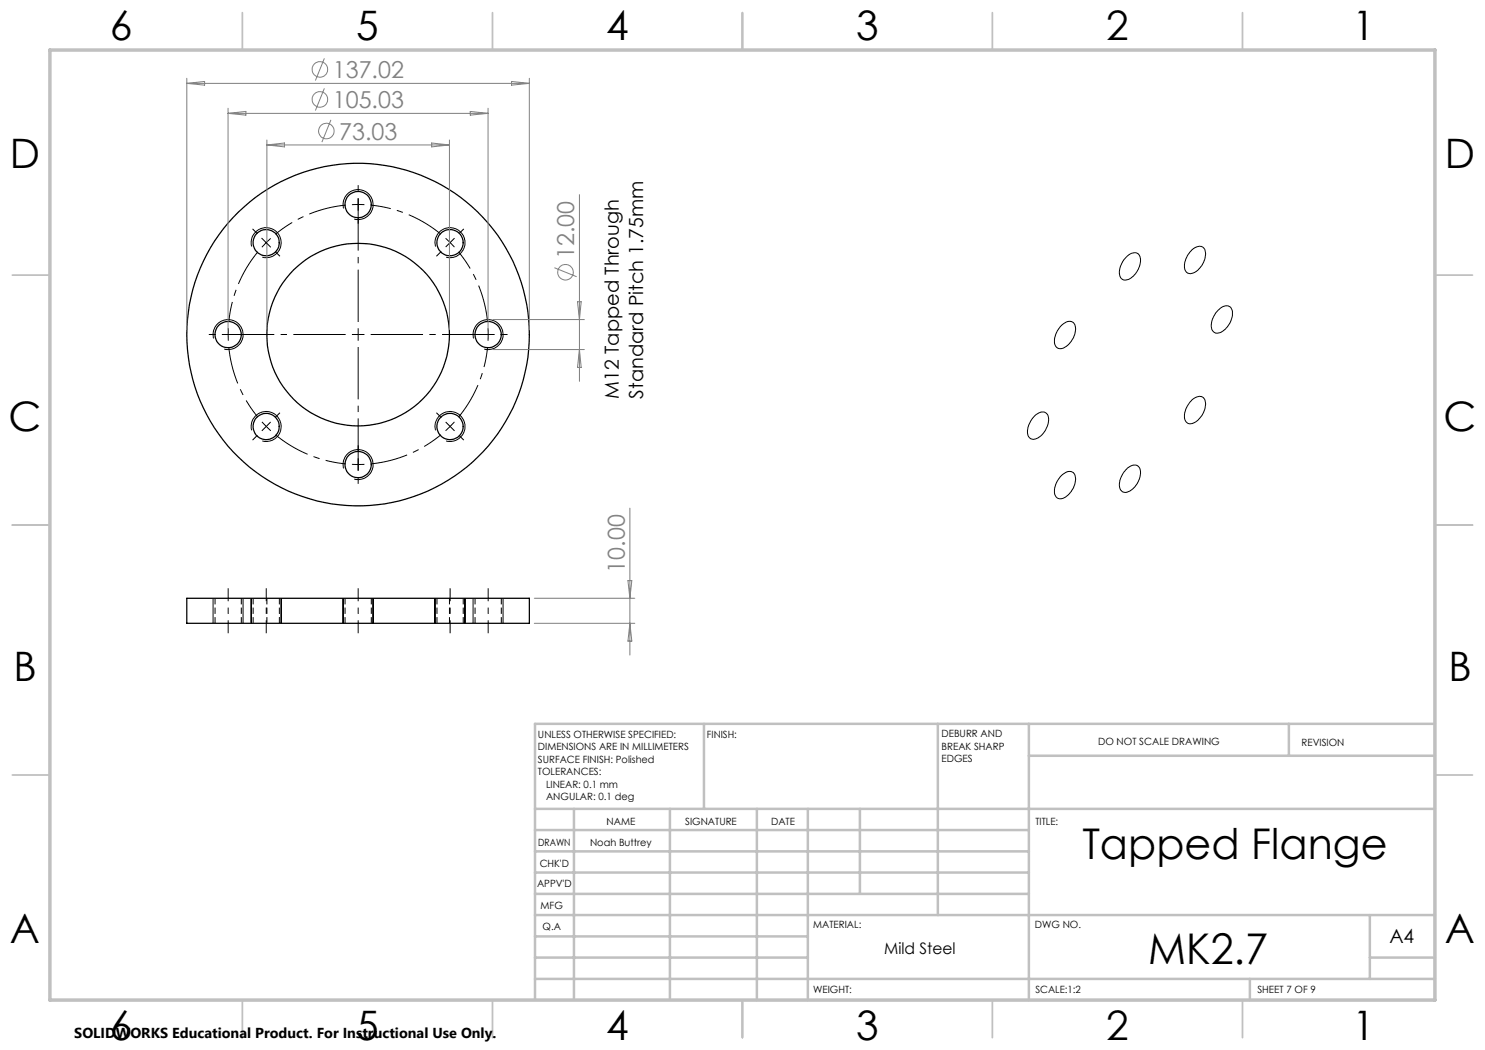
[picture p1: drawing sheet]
<svg xmlns="http://www.w3.org/2000/svg" width="297mm" height="210mm" viewBox="0 0 297 210" stroke-linecap="round" stroke-linejoin="round" font-family="sans-serif">
<g fill="none" stroke="#000" stroke-width=".25">
<path d="M37.4 119.7h68.5v5h-68.5z"/>
<circle cx="53.2" cy="48.5" r="2.61"/>
<circle cx="71.6" cy="40.9" r="2.63"/>
<circle cx="90" cy="48.5" r="2.62"/>
<circle cx="45.6" cy="66.9" r="2.63"/>
<circle cx="71.6" cy="66.9" r="34.3"/>
<circle cx="71.6" cy="66.9" r="18.3"/>
<circle cx="97.6" cy="66.9" r="2.63"/>
<circle cx="53.2" cy="85.3" r="2.62"/>
<circle cx="71.6" cy="92.9" r="2.63"/>
<circle cx="90" cy="85.3" r="2.63"/>
</g>
<path d="M43 119.6v5M50.6 119.6v5M53.4 119.6v5M69 119.6v5M87.4 119.6v5M95 119.6v5M48.3 124.6v-5M55.9 124.6v-5M74.3 124.6v-5M89.9 124.6v-5M92.6 124.6v-5M100.3 124.6v-5" fill="none" stroke="#000" stroke-width=".2" stroke-dasharray="1.3 .6" stroke-linecap="butt"/>
<g fill="none" stroke="#808080" stroke-width=".2">
<path d="M37.4 15.7v50.2M37.4 16.7h68.5M37.4 16.7l3.5-.4v.7zM64.9 11.7l-1.8 4.4M64.9 17.7l-1.8 4.4M102.3 16.3l3.6 .4-3.6 .3zM105.9 15.7v50.2M45.6 21.7v44.2M45.6 22.7h52M45.6 22.7l3.6-.4v.7zM53.4 28v37.9M53.4 29h36.5"/>
<path d="M53.4 29l3.5-.4v.8zM66.2 24l-1.8 4.4M86.3 28.6l3.6 .4-3.6 .4zM89.9 28v37.9M94.1 22.3l3.5 .4-3.5 .3zM97.6 21.7v44.2M115.9 38.9v37.4M110.9 53.5l4.4 1.8M98.6 63.9h18.3M98.6 69.9h18.3M115.5 60.4h.7l-.3 3.5zM115.9 69.9l.3 3.6h-.7z"/>
<path d="M106.9 119.7h20.1M125.6 116.1h.8l-.4 3.6zM126 101.6v29.4M106.9 124.7h20.1M126 124.7l.4 3.5h-.8z"/>
<circle cx="64" cy="19.9" r="1.55"/>
<circle cx="64" cy="13.9" r="1.55"/>
<circle cx="65.3" cy="26.2" r="1.56"/>
<circle cx="113.1" cy="54.5" r="1.55"/>
</g>
<g fill="none" stroke="#000" stroke-width=".2">
<path d="M50.3 49.3a2.99 2.99 0 0 1 2.7-3.7 2.99 2.99 0 0 1 3.2 3.2 2.99 2.99 0 0 1-3.7 2.6M52.4 47.7l1.7 1.7M54.2 47.7l-1.8 1.8M68.7 41.7a2.99 2.99 0 0 1 2.7-3.8 2.99 2.99 0 0 1 3.2 3.3 2.99 2.99 0 0 1-3.8 2.6M87.1 49.3a2.99 2.99 0 0 1 2.6-3.7 2.99 2.99 0 0 1 3.3 3.2 2.99 2.99 0 0 1-3.8 2.6M225.3 51.4a1.65 1.65 0 0 1 2.6-.4 4 4 0 0 1-2.6 5 1.29 1.29 0 0 1-1.4-1.7l.4-1.6zM238.4 50a1.62 1.62 0 0 1 2.5-.2 4.1 4.1 0 0 1-2.8 4.9 1.47 1.47 0 0 1-1.2-2l.6-1.6zM42.7 67.7a2.99 2.99 0 0 1 2.7-3.8 2.99 2.99 0 0 1 3.2 3.3 2.99 2.99 0 0 1-3.8 2.6M94.7 67.7a2.99 2.99 0 0 1 2.7-3.8 2.99 2.99 0 0 1 3.2 3.3 2.99 2.99 0 0 1-3.8 2.6M212.2 65.1a1.8 1.8 0 0 1 2.5-.5 3.7 3.7 0 0 1-1.1 4.4l-.2 .1a1.41 1.41 0 0 1-2.4-.1 4.1 4.1 0 0 1 1.2-3.9zM243.5 62.2a1.88 1.88 0 0 1 2.7-.7 3.5 3.5 0 0 1-1 4.1 1.85 1.85 0 0 1-2.5 .7 2.83 2.83 0 0 1 .3-3.4zM50.3 86.1a2.99 2.99 0 0 1 2.7-3.8 2.99 2.99 0 0 1 3.2 3.3 2.99 2.99 0 0 1-3.7 2.6"/>
<path d="M68.7 93.7a2.99 2.99 0 0 1 2.7-3.8 2.99 2.99 0 0 1 3.2 3.3 2.99 2.99 0 0 1-3.8 2.6M87.1 86.1a2.99 2.99 0 0 1 2.6-3.8 2.99 2.99 0 0 1 3.3 3.3 2.99 2.99 0 0 1-3.8 2.6M206.8 83.4a1.86 1.86 0 0 1 2.5-.8 2.94 2.94 0 0 1-.2 3.5 2.66 2.66 0 0 1-2.9 1.7 2.39 2.39 0 0 1-.2-3.2zM212.1 95.3a2.01 2.01 0 0 1 2.5-.8 2.81 2.81 0 0 1-.1 3.4 2.74 2.74 0 0 1-2.9 1.8 2 2 0 0 1-.5-2.7zM225.5 93.7a1.54 1.54 0 0 1 2.4-.1 4 4 0 0 1-2.9 4.9 1.52 1.52 0 0 1-1.1-2.2l.6-1.5zM238.4 80a1.62 1.62 0 0 1 2.5-.2 4.1 4.1 0 0 1-2.8 5 1.47 1.47 0 0 1-1.2-2.1l.6-1.5zM42.6 119.7v5M48.6 119.7v5M50.2 119.7v5M56.2 119.7v5M68.6 119.7v5M74.6 119.7v5"/>
<path d="M87 119.7v5M93 119.7v5M94.6 119.7v5M100.6 119.7v5"/>
</g>
<g fill="none" stroke="#000" stroke-width=".2" stroke-dasharray="15.2 1.3 1.3 1.3" stroke-linecap="butt">
<path d="M71.6 38.4v-1.4M51.5 46.7l-1-.9M55 50.3l1 1M71.6 40.9h-1.2M71.6 40.9h1.3M71.6 40.9v-1.2M71.6 40.9v1.3M71.6 43.4v1.4M88.3 50.3l-1 1M90 48.5l-.9-.8M90 48.5l.9 .9M90 48.5l.9-.9"/>
<path d="M90 48.5l-.9 .9M91.8 46.7l1-.9M43.1 66.9h-1.3M45.6 66.9l.1 1.2M45.6 66.9l.1-1.2M45.6 66.9h-1.2M45.6 66.9h1.3M48.1 66.9h1.4M71.6 66.9v-1.2M71.6 66.9h-1.2M71.6 66.9v1.3M71.6 66.9h1.3"/>
<path d="M95.1 66.9h-1.3M97.6 66.9v-1.2M97.6 66.9v1.2M97.6 66.9h1.3M97.6 66.9h-1.2M100.1 66.9h1.4M51.5 87.1l-1 .9M53.3 85.3l.9 .8M53.3 85.3l-.9-.9M53.3 85.3l-.9 .9M53.3 85.3l.8-.9M55 83.5l1-1"/>
<path d="M71.6 92.9h1.3M71.6 92.9h-1.2M71.6 92.9v1.3M71.6 92.9v-1.2M71.6 95.4v1.4M71.6 90.4v-1.4M88.3 83.5l-1-1M90 85.3l.9-.9M90 85.3l-.9 .8M90 85.3l.9 .9M90 85.3l-.9-.9M91.8 87.1l1 .9"/>
</g>
<path d="M51.6 50.4a26 26 0 0 0-5.8 14M69.1 41a26 26 0 0 0-14 5.8M88.2 46.8a26 26 0 0 0-14.1-5.8M45.8 69.4a26 26 0 0 0 5.8 14M97.5 64.4a26 26 0 0 0-5.8-14M55.1 87a26 26 0 0 0 14 5.8M74.1 92.8a26 26 0 0 0 14.1-5.8M91.7 83.4a26 26 0 0 0 5.8-14" fill="none" stroke="#000" stroke-width=".2" stroke-dasharray="15.2 1.3 1.3 1.3" stroke-dashoffset="7.7" stroke-linecap="butt"/>
<path d="M71.6 117.6v9M45.6 126.6v-9M53.3 126.6v-9M90 126.6v-9M97.6 126.6v-9" fill="none" stroke="#000" stroke-width=".2" stroke-dasharray="15.2 1.3 1.3 1.3" stroke-dashoffset="12.6" stroke-linecap="butt"/>
<path d="M69.1 66.9h-24.7M71.6 64.4v-24.7M71.6 69.4v24.8M74.1 66.9h24.8" fill="none" stroke="#000" stroke-width=".2" stroke-dasharray="15.2 1.3 1.3 1.3" stroke-dashoffset="4.8" stroke-linecap="butt"/>
<g fill="none" stroke="#c0c0c0" stroke-width=".35">
<path d="M48.5 2.5v7.5M98.5 2.5v7.5M148.5 2.5v7.5M198.5 2.5v7.5M248.5 2.5v7.5M2.5 55h7.5M287 55h7.5M2.5 105h7.5M287 105h7.5M2.5 155h7.5M287 155h7.5M48.5 200v7.5"/>
<path d="M98.5 200v7.5M148.5 200v7.5M198.5 200v7.5M248.5 200v7.5"/>
</g>
<g fill="none" stroke="#c0c0c0" stroke-width=".5">
<path d="M140.8 144.8v17M187.6 144.8v38.2M205.8 144.8v55.2M205.8 151.2h81.2M257.8 144.8v6.4M287 144.8h-180v55.2M107 161.8h180M107 178.8h98.8M107 174.5h98.8M107 170.3h98.8M107 166h98.8M114.8 161.8v38.2"/>
<path d="M134 161.8v38.2M151.4 161.8v38.2M161.6 161.8v38.2M172 161.8v17M107 195.8h180M107 191.5h54.6M107 187.3h54.6M107 183h180M250 195.8v4.2M274 191.5h13M274 183v12.8"/>
</g>
<path d="M10 10h277v190h-277z" fill="none" stroke="#c0c0c0" stroke-width=".7"/>
<g font-size="8.5">
<text x="216.5" y="171.8">Tapped Flange</text>
<text x="229.7" y="192.7">MK2.7</text>
</g>
<g font-size="8.1">
<text x="22" y="8">6</text>
<text x="71.2" y="8">5</text>
<text x="121.2" y="8">4</text>
<text x="171.3" y="8">3</text>
<text x="221.3" y="8">2</text>
<text x="270.5" y="8">1</text>
<text x="2" y="33.6">D</text>
<text x="289" y="33.6">D</text>
<text x="1.7" y="86.1">C</text>
<text x="288.7" y="86.1">C</text>
<text x="2.7" y="136.1">B</text>
<text x="289.7" y="136.1">B</text>
<text x="2" y="188.6">A</text>
<text x="289" y="188.6">A</text>
<text x="22" y="208">6</text>
<text x="71.2" y="208">5</text>
<text x="121.2" y="208">4</text>
<text x="171.3" y="208">3</text>
<text x="221.3" y="208">2</text>
<text x="270.5" y="208">1</text>
</g>
<g font-size="4.7" fill="#808080">
<text x="66.6" y="15.6">137.02</text>
<text x="66.6" y="21.6">105.03</text>
<text x="67.9" y="27.9">73.03</text>
<text x="114.8" y="51.9" transform="rotate(-90 114.8 51.9)">12.00</text>
<text x="125" y="114.5" transform="rotate(-90 125 114.5)">10.00</text>
</g>
<g font-size="3.9">
<text x="123.8" y="79.7" transform="rotate(-90 123.8 79.7)">M12 Tapped Through</text>
<text x="128.6" y="79.7" transform="rotate(-90 128.6 79.7)">Standard Pitch 1.75mm</text>
<text x="277.9" y="188.5">A4</text>
</g>
<text font-size="3.2" x="176.8" y="190.9">Mild Steel</text>
<text font-size="2.9" x="14.9" y="207.6">SOLIDWORKS Educational Product. For Instructional Use Only.</text>
<g font-size="2">
<text x="107.6" y="147.6">UNLESS OTHERWISE SPECIFIED:</text>
<text x="141.4" y="147.6">FINISH:</text>
<text x="188.3" y="147.5">DEBURR AND</text>
<text x="188.3" y="150">BREAK SHARP</text>
<text x="219.6" y="149">DO NOT SCALE DRAWING</text>
<text x="260.3" y="149.2">REVISION</text>
<text x="107.6" y="150.1">DIMENSIONS ARE IN MILLIMETERS</text>
<text x="107.6" y="152.6">SURFACE FINISH: Polished</text>
<text x="107.6" y="155.1">TOLERANCES:</text>
<text x="188.3" y="152.5">EDGES</text>
<text x="109.2" y="157.6">LINEAR: 0.1 mm</text>
<text x="109.2" y="160.1">ANGULAR: 0.1 deg</text>
<text x="121.3" y="165">NAME</text>
<text x="137" y="164.9">SIGNATURE</text>
<text x="154.2" y="164.9">DATE</text>
<text x="207.1" y="164.9">TITLE:</text>
<text x="107.6" y="169.1">DRAWN</text>
<text x="107.9" y="173.3">CHK'D</text>
<text x="118" y="169.1">Noah Buttrey</text>
<text x="107.4" y="177.4">APPV'D</text>
<text x="108.1" y="181.8">MFG</text>
<text x="108.5" y="186">Q.A</text>
<text x="162.6" y="185.5">MATERIAL:</text>
<text x="207" y="185.5">DWG NO.</text>
<text x="162.6" y="198.5">WEIGHT:</text>
<text x="207.1" y="198.6">SCALE:1:2</text>
<text x="251.5" y="198.6">SHEET 7 OF 9</text>
</g>
</svg>
